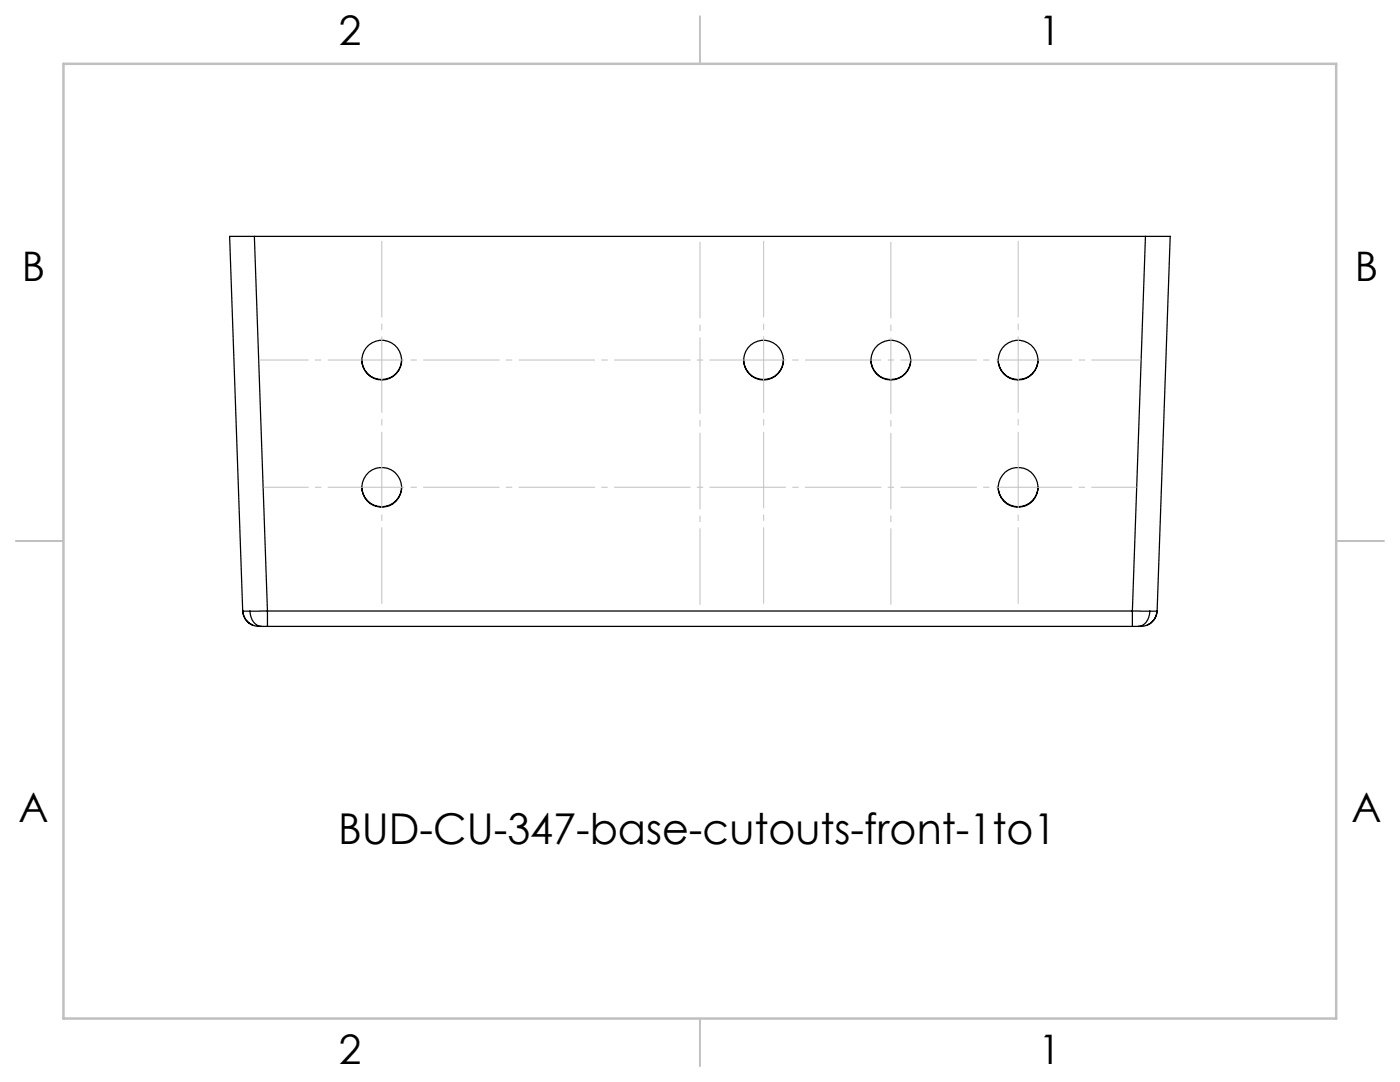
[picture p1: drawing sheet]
<svg xmlns="http://www.w3.org/2000/svg" width="279mm" height="216mm" viewBox="0 0 279 216" stroke-linecap="round" stroke-linejoin="round" font-family="sans-serif">
<g fill="none" stroke="#000" stroke-width=".25">
<path d="M50.8 47.2h-5l2.6 74.7M50.8 47.2l2.6 74.7M50.8 47.2h177.8M228.6 47.2h4.9l-2.6 74.7M228.6 47.2l-2.6 74.7M72.2 71.8a4 4 0 0 0 4 3.9 4 4 0 0 0 4-3.9M148.4 71.8a4 4 0 0 0 4 3.9 4 4 0 0 0 4-3.9M173.8 71.8a4 4 0 0 0 4 3.9 4 4 0 0 0 4-3.9M199.2 71.8a4 4 0 0 0 4 3.9 4 4 0 0 0 4-3.9M72.2 97.2a4 4 0 0 0 4 3.9 4 4 0 0 0 4-3.9M199.2 97.2a4 4 0 0 0 4 3.9 4 4 0 0 0 4-3.9M48.4 121.9a3.3 3.3 0 0 0 3.7 3.1"/>
<path d="M48.4 121.9h.1M48.5 121.9a3.1 3.1 0 0 0 2 2.9M48.5 121.9l1.4 .1M49.9 122a2.81 2.81 0 0 0 2.2 3M52.1 125h1.3M53.4 121.9l-3.5 .1M53.4 121.9v3.1M53.4 121.9h172.6M53.4 125h172.6M226 121.9l3.5 .1M226 121.9v3.1M226 125h1.2"/>
<path d="M229.5 122a2.81 2.81 0 0 1-2.3 3M230.9 121.9a3.1 3.1 0 0 1-2 2.9M230.9 121.9l-1.4 .1M230.9 121.9a3.3 3.3 0 0 1-3.7 3.1"/>
<circle cx="76.2" cy="71.9" r="4"/>
<circle cx="152.4" cy="71.9" r="4"/>
<circle cx="177.8" cy="71.9" r="4"/>
<circle cx="203.2" cy="71.9" r="4"/>
<circle cx="76.2" cy="97.3" r="4"/>
<circle cx="203.2" cy="97.3" r="4"/>
</g>
<path d="M139.7 47.2v74.6M177.8 47.2v74.6" fill="none" stroke="#c0c0c0" stroke-width=".2" stroke-dasharray="15.2 1.3 1.3 1.3" stroke-dashoffset="-1.1" stroke-linecap="butt"/>
<path d="M152.4 47.2v74.2M203.2 47.2v74.2M76.2 121.4v-74.2" fill="none" stroke="#c0c0c0" stroke-width=".2" stroke-dasharray="15.2 1.3 1.3 1.3" stroke-dashoffset="-.9" stroke-linecap="butt"/>
<path d="M51.7 71.8h176" fill="none" stroke="#c0c0c0" stroke-width=".2" stroke-dasharray="15.2 1.3 1.3 1.3" stroke-dashoffset="5.3" stroke-linecap="butt"/>
<path d="M52.6 97.2h174.2" fill="none" stroke="#c0c0c0" stroke-width=".2" stroke-dasharray="15.2 1.3 1.3 1.3" stroke-dashoffset="6.2" stroke-linecap="butt"/>
<path d="M139.7 3.2v9.5M3.1 107.9h9.6M266.7 107.9h9.5M139.7 203.2v9.6" fill="none" stroke="#c0c0c0" stroke-width=".25"/>
<path d="M12.7 12.7h254v190.5h-254z" fill="none" stroke="#c0c0c0" stroke-width=".5"/>
<text font-size="8.5" x="67.5" y="168.4">BUD-CU-347-base-cutouts-front-1to1</text>
<g font-size="8.1">
<text x="67.6" y="8.9">2</text>
<text x="207.3" y="8.9">1</text>
<text x="4.4" y="56.2">B</text>
<text x="270.4" y="56.2">B</text>
<text x="3.7" y="164.1">A</text>
<text x="269.7" y="164.1">A</text>
<text x="67.6" y="212.4">2</text>
<text x="207.3" y="212.4">1</text>
</g>
</svg>
